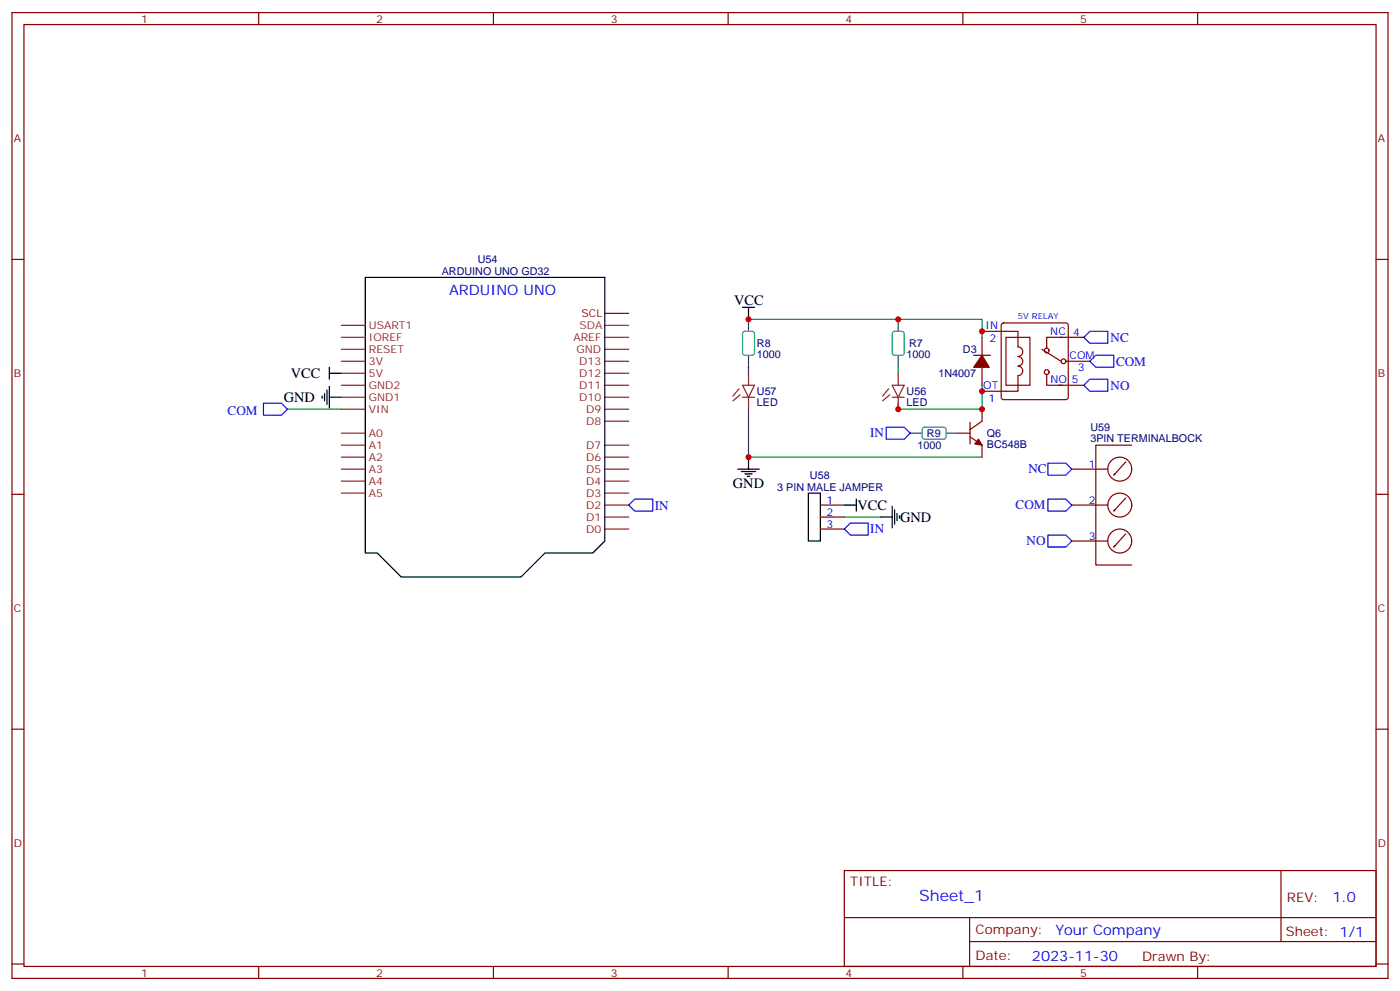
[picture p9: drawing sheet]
<svg xmlns="http://www.w3.org/2000/svg" width="412mm" height="292mm" viewBox="0 0 412 292" stroke-linecap="round" stroke-linejoin="round" font-family="sans-serif">
<g fill="none" stroke="#870000" stroke-width=".35">
<path d="M3.5 3.7h405.4v284.3h-405.4zM7.1 7.2h398.2v277.3h-398.2zM76.2 3.7v3.5M145.3 3.7v3.5M214.5 3.7v3.5M283.6 3.7v3.5M352.8 3.7v3.5M3.5 76.4h3.6M405.3 76.4h3.6M289.3 97.5h10.6v4.6a1.41 1.41 0 0 1 1.4 1.4 1.41 1.41 0 0 1-1.4 1.5 1.41 1.41 0 0 1 1.4 1.4 1.41 1.41 0 0 1-1.4 1.4 1.41 1.41 0 0 1 1.4 1.4 1.41 1.41 0 0 1-1.4 1.4v4.6h-10.6M289.3 99.3v5.3M295.2 95.3l.4-.2h18.4l.5 .2 .2 .5v21.1l-.3 .5-.4 .3h-18.4l-.5-.3-.2-.5v-21.1z"/>
<path d="M312.2 99.3h7.1M312.9 99.3h-4.6v3.2M286.8 104.6h4.9M289.3 108.1v5.3M306.9 102.8l5.7 3.6M308.3 110.2v3.2h4.6M311.9 113.4h7M314 106.4h7M282.2 127.5h3.6M285.8 128.6l3.5 2.5v3.5M285.8 124.4v6.3M289.3 120.5v3.5l-3.5 2.5"/>
<path d="M315.7 138.1h10.6M331.6 136l-3.5 3.9 .3-.4M333.4 131.1h-10.6v35.2h10.6M3.5 145.5h3.6M241.7 148.7h7M241.7 152.2h7M241.7 155.8h7M315.7 148.7h10.6M315.7 159.3h10.6M331.6 146.6l-3.5 3.9 .3-.4M331.6 157.2l-3.5 3.8 .3-.3M405.3 145.5h3.6"/>
<path d="M3.5 214.7h3.6M405.3 214.7h3.6M248.7 256.3h156.6v28.2h-156.6zM377.3 256.3v20.9M248.7 270.1h156.5M285.6 277.2h119.6M285.6 270.1v14.2M3.5 283.8h3.6M76.2 284.5v3.5M145.3 284.5v3.5M214.5 284.5v3.5M283.6 284.5v3.5"/>
<path d="M352.8 284.5v3.5M405.3 283.8h3.6"/>
<circle cx="308.3" cy="103.2" r=".71"/>
<circle cx="308.3" cy="109.5" r=".71"/>
<circle cx="313.3" cy="106.4" r=".71"/>
<circle cx="329.8" cy="138.1" r="3.5"/>
<circle cx="329.8" cy="159.3" r="3.5"/>
<circle cx="329.8" cy="148.7" r="3.5"/>
</g>
<path d="M220.5 94h68.8v5.3M220.5 108.1v1.8M264.6 108.1v1.8M289.3 113.4v7.1h-24.7v-1.8M84.7 120.5h15.8M220.5 120.5v14.1h68.8M248.7 152.2h10.6" fill="none" stroke="#008700" stroke-width=".35"/>
<path d="M319.3 99.3l1.7-1.8h5.3v3.6h-5.3zM77.6 118.7h5.3l1.8 1.8-1.8 1.7h-5.3zM319.3 113.4l1.7-1.7h5.3v3.5h-5.3zM321 106.4l1.8-1.8h5.3v3.5h-5.3zM261.1 125.8h5.2l1.8 1.7-1.8 1.8h-5.2zM308.7 136.3h5.3l1.7 1.8-1.7 1.8h-5.3zM185.2 148.7l1.8-1.8h5.3v3.6h-5.3zM250.5 154h5.3v3.5h-5.3l-1.8-1.7zM308.7 146.9h5.3l1.7 1.8-1.7 1.8h-5.3zM308.7 157.5h5.3l1.7 1.8-1.7 1.7h-5.3z" fill="none" stroke="#00f" stroke-width=".35"/>
<g fill="none" stroke="#000" stroke-width=".35">
<path d="M107.6 81.7h70.6v77.6l-3.6 3.5h-14.1l-7 7.1h-35.3l-7.1-7.1h-3.5zM218.7 90.5h3.5M220.5 90.5v3.5M94.9 116.6v.7M95.6 115.9v2.1M96.3 114.8v4.3M97 116.9h3.5M97 108.1v3.6M97 113.8v6.3M97 109.9h3.5M217.3 138.1h6.4M218.4 138.8h4.2"/>
<path d="M219.4 139.5h2.1M220.5 134.6v3.5M220.1 140.2h.7M238.1 145.2h3.6v14.1h-3.6zM248.7 148.7h3.5M252.2 146.9v3.6M259.3 152.2h3.5M262.8 149v6.4M263.5 150.1v4.2M264.2 151.2v2.1M264.9 151.9v.7"/>
</g>
<g fill="none" stroke="#8c2424" stroke-width=".35">
<path d="M100.5 99.3h7.1M100.5 95.8h7.1M178.2 99.3h7M100.5 116.9h7.1M100.5 113.4h7.1M100.5 109.9h7.1M100.5 106.4h7.1M100.5 102.8h7.1M178.2 116.9h7M178.2 113.4h7M178.2 109.9h7M178.2 106.4h7"/>
<path d="M178.2 102.8h7M217.7 114.5l-1.8 2.1M218 116.2l-2.1 1.8M218.7 116.9h3.5M218.7 113.4h3.5l-1.7 3.5zM220.5 109.9v3.5M220.5 116.9v3.6M261.8 114.5l-1.8 2.1M262.1 116.2l-2.1 1.8M262.8 116.9h3.5M262.8 113.4h3.5l-1.7 3.5zM264.6 109.9v3.5"/>
<path d="M264.6 116.9v3.6M100.5 138.1h7.1M100.5 134.6h7.1M100.5 131.1h7.1M100.5 120.5h7.1M100.5 127.5h7.1M178.2 138.1h7M178.2 134.6h7M178.2 131.1h7M178.2 124h7M178.2 120.5h7M100.5 145.2h7.1"/>
<path d="M100.5 141.6h7.1M178.2 155.8h7M178.2 152.2h7M178.2 148.7h7M178.2 145.2h7M178.2 141.6h7"/>
</g>
<path d="M178.2 95.8h7" fill="none" stroke="#933" stroke-width=".35"/>
<path d="M178.2 92.3h7" fill="none" stroke="#900" stroke-width=".35"/>
<path d="M296.3 99.3h7.1v14.1h-7.1z" fill="none" stroke="#870f00" stroke-width=".35"/>
<g fill="#870000" stroke="#870000" stroke-width=".35">
<path d="M289.3 104.6l2.1 3.5h-4.6z"/>
<path d="M288.2 129.3l1.1 1.8-2.1-.4z"/>
</g>
<path d="M220.5 94v3.5M264.6 94v3.5M220.5 104.6v3.5M264.6 104.6v3.5M268.1 127.5h3.5M278.7 127.5h3.5" fill="none" stroke="#4a4a4a" stroke-width=".35"/>
<path d="M219 97.7l.4-.2h2.1l.7 .5v5.9l-.4 .6-2.4 .1-.6-.5-.1-5.9zM263.1 97.7l.4-.2h2.1l.7 .5v5.9l-.4 .6-2.4 .1-.6-.5-.1-5.9zM271.9 126l.4-.2h6l.4 .7-.1 2.4-.6 .4-5.9-.1-.5-.6v-2.1z" fill="none" stroke="#00b5bf" stroke-width=".35"/>
<g fill="#c00">
<circle cx="289.3" cy="115.2" r=".88"/>
<circle cx="264.6" cy="120.5" r=".88"/>
<circle cx="289.3" cy="97.5" r=".88"/>
<circle cx="289.3" cy="120.5" r=".88"/>
<circle cx="264.6" cy="94" r=".88"/>
<circle cx="220.5" cy="94" r=".88"/>
<circle cx="220.5" cy="134.6" r=".88"/>
</g>
<text font-size="4.6" fill="#00f" x="270.8" y="265.3">Sheet_1</text>
<g font-size="4.2" fill="#00f">
<text x="132.3" y="87">ARDUINO UNO</text>
<text x="392.5" y="265.6">1.0</text>
<text x="310.9" y="275.1">Your Company</text>
<text x="304" y="282.9">2023-11-30</text>
</g>
<g font-size="4.2">
<text x="216.3" y="89.8">VCC</text>
<text x="85.7" y="111.3">VCC</text>
<text x="83.6" y="118.4">GND</text>
<text x="215.9" y="143.8">GND</text>
<text x="252.6" y="150.1">VCC</text>
<text x="265.1" y="153.6">GND</text>
</g>
<g font-size="3.9" fill="#00f">
<text x="327.2" y="100.7">NC</text>
<text x="328.7" y="107.7">COM</text>
<text x="327.1" y="114.8">NO</text>
<text x="67" y="122.2">COM</text>
<text x="256.3" y="128.8">IN</text>
<text x="302.9" y="139.1">NC</text>
<text x="299.2" y="150">COM</text>
<text x="192.9" y="150">IN</text>
<text x="256.4" y="157">IN</text>
<text x="302.4" y="160.5">NO</text>
</g>
<g font-size="3.9" fill="#800">
<text x="250.5" y="260.9">TITLE:</text>
<text x="379.1" y="265.6">REV:</text>
<text x="287.4" y="275.1">Company:</text>
<text x="378.7" y="275.7">Sheet: 1/1</text>
<text x="287.4" y="282.8">Date:</text>
<text x="336.4" y="282.8">Drawn By:</text>
</g>
<g font-size="3.2" fill="#800">
<text x="41.6" y="6.7">1</text>
<text x="110.8" y="6.7">2</text>
<text x="179.9" y="6.7">3</text>
<text x="249.1" y="6.7">4</text>
<text x="318.2" y="6.7">5</text>
<text x="4.1" y="41.8">A</text>
<text x="405.9" y="41.8">A</text>
<text x="4.1" y="110.9">B</text>
<text x="405.9" y="110.9">B</text>
<text x="4.1" y="180.1">C</text>
<text x="405.9" y="180.1">C</text>
<text x="4.1" y="249.2">D</text>
<text x="405.9" y="249.2">D</text>
<text x="41.6" y="287.5">1</text>
<text x="110.8" y="287.5">2</text>
<text x="179.9" y="287.5">3</text>
<text x="249.1" y="287.5">4</text>
<text x="318.2" y="287.5">5</text>
</g>
<g font-size="3.2" fill="#000080">
<text x="140.8" y="77.4">U54</text>
<text x="130.1" y="81">ARDUINO UNO GD32</text>
<text x="223" y="105.4">1000</text>
<text x="223" y="102.2">R8</text>
<text x="267.1" y="105.4">1000</text>
<text x="267.8" y="102.2">R7</text>
<text x="283.6" y="104">D3</text>
<text x="276.5" y="111">1N4007</text>
<text x="223" y="119.5">LED</text>
<text x="223" y="116.4">U57</text>
<text x="267.1" y="119.5">LED</text>
<text x="267.1" y="116.4">U56</text>
<text x="273.1" y="128.7">R9</text>
<text x="290.7" y="131.8">BC548B</text>
<text x="290.7" y="128.7">Q6</text>
<text x="321.2" y="130">3PIN TERMINALBOCK</text>
<text x="321.2" y="126.8">U59</text>
<text x="270.3" y="132.2">1000</text>
<text x="238.6" y="141">U58</text>
<text x="228.9" y="144.6">3 PIN MALE JAMPER</text>
</g>
<text font-size="3.2" fill="#900" x="171.3" y="93.3">SCL</text>
<g font-size="3.2" fill="#8d2323">
<text x="108.7" y="100.4">IOREF</text>
<text x="108.7" y="96.8">USART1</text>
<text x="168.9" y="100.4">AREF</text>
<text x="108.7" y="107.4">3V</text>
<text x="108.7" y="103.9">RESET</text>
<text x="169.8" y="103.9">GND</text>
<text x="170.6" y="107.4">D13</text>
<text x="108.7" y="110.9">5V</text>
<text x="170.6" y="110.9">D12</text>
<text x="108.7" y="118">GND1</text>
<text x="108.7" y="114.5">GND2</text>
<text x="170.6" y="118">D10</text>
<text x="170.6" y="114.5">D11</text>
<text x="108.7" y="121.5">VIN</text>
<text x="172.6" y="125.1">D8</text>
<text x="172.6" y="121.5">D9</text>
<text x="108.7" y="128.6">A0</text>
<text x="108.7" y="135.6">A2</text>
<text x="108.7" y="132.1">A1</text>
<text x="172.6" y="135.6">D6</text>
<text x="172.6" y="132.1">D7</text>
<text x="108.7" y="142.7">A4</text>
<text x="108.7" y="139.2">A3</text>
<text x="172.6" y="142.7">D4</text>
<text x="172.6" y="139.2">D5</text>
<text x="108.7" y="146.2">A5</text>
<text x="172.6" y="149.8">D2</text>
<text x="172.6" y="146.2">D3</text>
<text x="172.6" y="153.3">D1</text>
<text x="172.6" y="156.8">D0</text>
</g>
<text font-size="3.2" fill="#933" x="170.7" y="96.8">SDA</text>
<g font-size="3.2" fill="#00f">
<text x="290.3" y="96.8">IN</text>
<text x="291.5" y="100.7">2</text>
<text x="309.4" y="98.6">NC</text>
<text x="316.1" y="99">4</text>
<text x="315.1" y="105.7">COM</text>
<text x="309.4" y="112.7">NO</text>
<text x="315.7" y="112.7">5</text>
<text x="317.5" y="109.2">3</text>
<text x="289.6" y="114.5">OT</text>
<text x="291.1" y="118.4">1</text>
<text x="320.8" y="137.8">1</text>
<text x="243.4" y="148.3">1</text>
<text x="320.8" y="148.3">2</text>
<text x="243.4" y="151.9">2</text>
<text x="243.4" y="155.4">3</text>
<text x="320.8" y="158.9">3</text>
</g>
<text font-size="2.5" fill="#00f" x="299.9" y="94">5V RELAY</text>
</svg>
